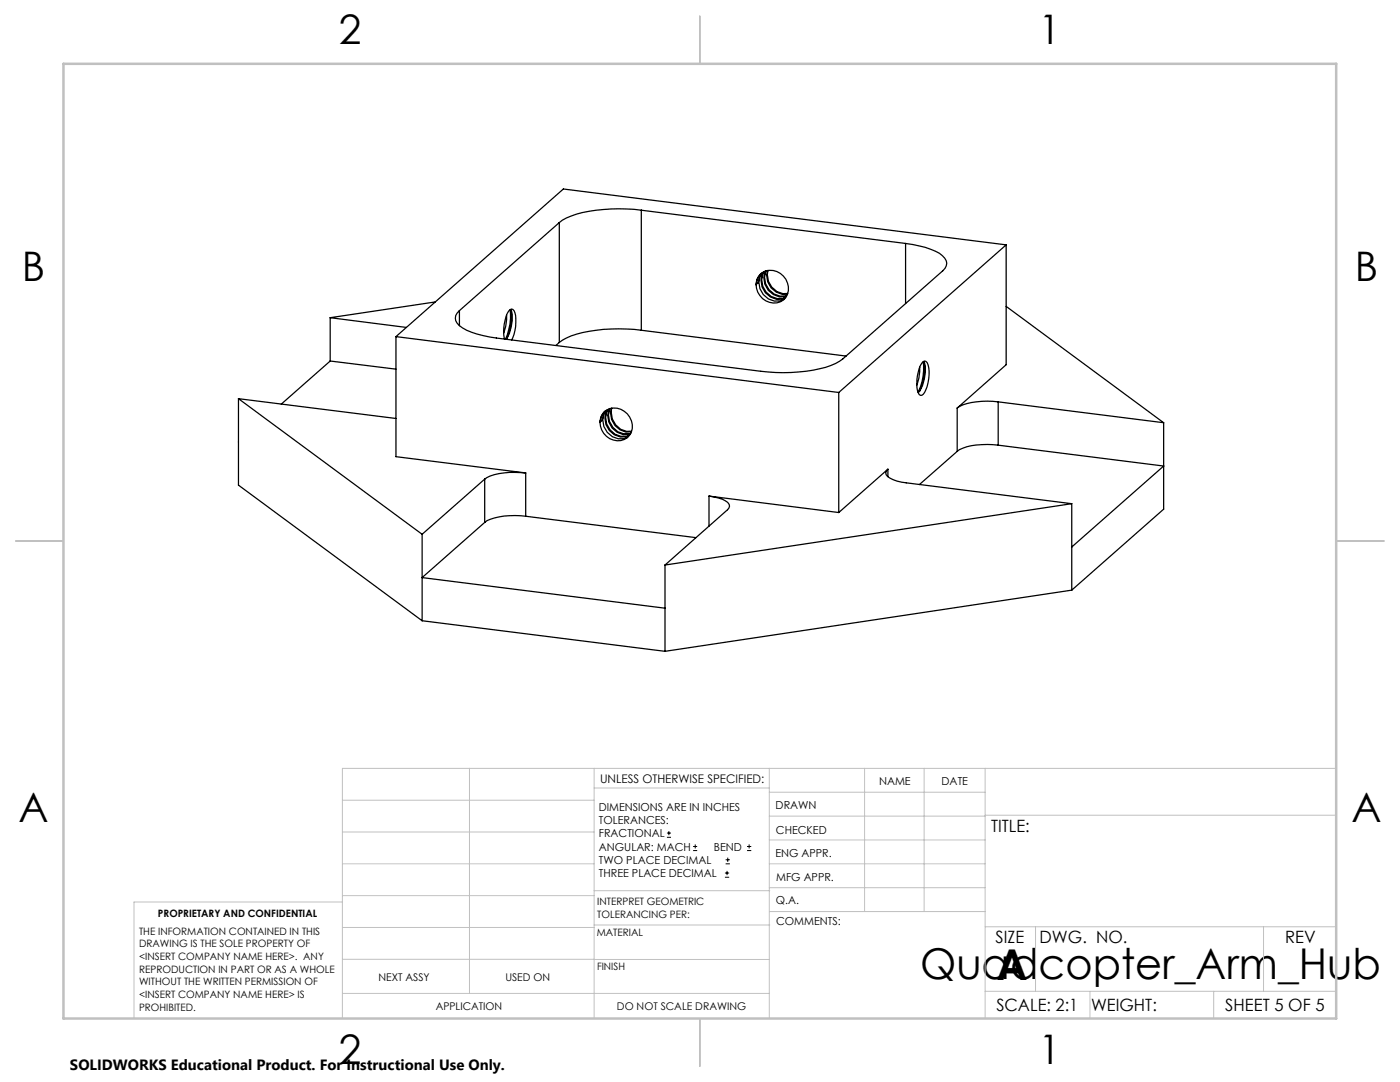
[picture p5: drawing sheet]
<svg xmlns="http://www.w3.org/2000/svg" width="279mm" height="216mm" viewBox="0 0 279 216" stroke-linecap="round" stroke-linejoin="round" font-family="sans-serif">
<g fill="none" stroke="#000" stroke-width=".25">
<path d="M111.6 44.4l-19.9 17.6M111.6 44.4v23.9M128 41.9a32.5 32.5 0 0 0-14 1.2l-1.7 .8-.7 .5M128 41.9l52.7 6.7M128 41.9v24M151.3 56.4l-.4 .4M151.3 56.4h-.3M151.7 54.8a3.5 3.5 0 0 1 3.9-.4 3.5 3.5 0 0 1 1.7 3.6 3.1 3.1 0 0 1-2.5 2.5 3.1 3.1 0 0 1-3.1-1.5 3.2 3.2 0 0 1 0-4.2zM151.9 54.5l-.7 1.1-.3 1.2M152.1 54.5l-.5 .7-.3 1.2M152.2 54.4a3.6 3.6 0 0 0-.1 4.1 3.6 3.6 0 0 0 3.7 1.5l.8-.4M152.5 54.2a3.6 3.6 0 0 0 0 3.9 3.6 3.6 0 0 0 3.7 1.6l.5-.4"/>
<path d="M152.6 54.2a3.6 3.6 0 0 0 .1 3.9 3.6 3.6 0 0 0 3.6 1.4l.5-.2M152.8 54.1a3.6 3.6 0 0 0 .5 3.8 3.6 3.6 0 0 0 3.6 1.2M152.9 54.1a3.6 3.6 0 0 0 4.1 4.9M153.2 54a3.6 3.6 0 0 0 4 4.7M153.2 53.9a3.7 3.7 0 0 0 4 4.7M180.7 48.6l1.4 .2a13.1 13.1 0 0 1 6 2.2 1.77 1.77 0 0 1 0 3l-19.9 17.6a16.3 16.3 0 0 1-8.9 2.6l-3 .2-4.5-.3-52.7-6.6-2.7-.5a9 9 0 0 1-5.2-2.5 1.72 1.72 0 0 1 .5-2.5M180.7 48.6v12M200.8 48.9l-33.4 29.4M200.8 48.9v23.9l-9.8 8.6M200.8 48.9l-88.4-11.2-33.4 29.5M47.6 79.6l36.6 27M47.6 79.6l31.4 3.9"/>
<path d="M47.6 79.6v17.2l36.6 27.1M65.9 72l-9.8 8.6M65.9 72l13.1 1.7M65.9 63.4l15.2 1.9M65.9 63.4v8.6M79 67.2v23.9l25.9 3.3M79 67.2l88.4 11.1M86.9 60.3l-21 3.1M91.7 62v3M100.7 67.6a8.2 8.2 0 0 1 .8-5.5l.6-.4a1.21 1.21 0 0 1 .8 1.3v2.2l-.3 1.5-.5 1.1M101.1 62.9a8.9 8.9 0 0 1-.6 3.5M101.8 61.8a10.9 10.9 0 0 1-.9 5.9"/>
<path d="M101.9 61.8a6.9 6.9 0 0 1-.8 5.9M102 61.9a11 11 0 0 1-.9 5.8M111.6 68.3l-.7 .6M128 65.9a30.1 30.1 0 0 0-15 1.6l-1.4 .8M128 65.9l40.9 5.1M167.4 78.3v24M183.6 73.3a8.6 8.6 0 0 1-.6 3.5M184.3 72.1l.2-.1a1.21 1.21 0 0 1 .8 1.3 8 8 0 0 1-1 5.4l-.6 .2a2.3 2.3 0 0 1-.7-2.3l.3-2.4a3.8 3.8 0 0 1 1-2.1zM184.3 72.2a10.8 10.8 0 0 1-1.1 6M184.4 72.2a6.7 6.7 0 0 1-1.1 6.2M184.4 72.3a10.8 10.8 0 0 1-.9 5.8M200.8 61.1l31.4 23.2"/>
<path d="M96.7 95.6l-12.5 11M96.7 95.6v8.6M104.9 94.4a14.9 14.9 0 0 0-7.7 .9l-.5 .3M104.9 94.4v8.6M120.2 83.9l-.5 .4M120.2 83.9h-.4M120.5 82.3a3.5 3.5 0 0 1 3.9-.4 3.5 3.5 0 0 1 1.8 3.6 3 3 0 0 1-2.1 2.4 3 3 0 0 1-3.1-.8 3.5 3.5 0 0 1-.5-4.8zM120.8 82l-.8 1-.3 1.3M121 81.9l-.6 .8-.2 1.2M121 81.9a3.6 3.6 0 0 0-.1 4 3.6 3.6 0 0 0 3.7 1.6l.7-.4M121.3 81.8a3.6 3.6 0 0 0 .1 3.9 3.6 3.6 0 0 0 3.6 1.4l.6-.2M121.4 81.7a3.6 3.6 0 0 0 .2 3.9 3.6 3.6 0 0 0 3.6 1.4l.5-.3"/>
<path d="M121.6 81.6a3.7 3.7 0 0 0 4 5l.3-.1M121.7 81.6a3.6 3.6 0 0 0 4.2 4.8M122.1 81.5a3.6 3.6 0 0 0 3.8 4.6M122.1 81.4a3.7 3.7 0 0 0 3.9 4.6M141.5 99a8.1 8.1 0 0 1 3.7 1.3 .89 .89 0 0 1 0 1.4l-12.5 11M141.5 99l25.9 3.3M141.5 99v6M177.2 93.6a.87 .87 0 0 0-.1 1.5 6.9 6.9 0 0 0 3.8 1.2l33 4.2M177.2 93.6l-9.8 8.7M177.2 93.6v1.5M191 81.4v8.7M191 90.1l-7.5 6.6"/>
<path d="M199.2 88.8a14.3 14.3 0 0 0-7.7 .9l-.5 .4M199.2 80.2a14.7 14.7 0 0 0-7.7 .9l-.5 .3M199.2 88.8l33 4.2-18.3 16.1M199.2 80.2l33 4.1M199.2 80.2v8.6M232.2 84.3v17.3l-18.3 16.2M84.2 106.6v17.3M96.7 104.2l-12.5 11.1 48.5 6.1M104.9 103a14.4 14.4 0 0 0-7.7 .9l-.5 .3M104.9 103l34 4.3M132.7 112.7v17.3M213.9 100.5v17.3"/>
<path d="M213.9 117.8l-81.2 12.2M213.9 100.5l-81.2 12.2M84.2 123.9l48.5 6.1"/>
</g>
<g fill="none" stroke="#000" stroke-width=".2">
<path d="M133.1 167.1h.8M133.1 166.2h.8M133.5 165.8v.9M138.3 169.7h.8M138.3 168.9h.8M138.7 168.5v.8M144.7 175h.8M144.7 174.2h.8M144.8 172.4h.9M144.8 171.6h.9M145.1 173.8v.8M145.2 171.1v.9"/>
<path d="M149.1 169.7h.8M149.1 168.9h.8M149.5 168.5v.8"/>
</g>
<g fill="none" stroke="#c0c0c0" stroke-width=".2">
<path d="M68.3 159.7h50.3M93.7 153.3v44.9M118.6 153.3v49.9M118.6 157.2h34.9M153.5 153.3v49.9M153.5 158.1h43.1M172.5 153.3v28.6M184.4 153.3v28.6M196.6 153.3v49.9M266.7 153.3h-198.4v49.9M68.3 178.7h50.3M68.3 172.4h50.3"/>
<path d="M68.3 166h50.3M68.3 180h-41.6v23.2M118.6 177.7h35M153.5 167.6h43.1M153.5 162.8h43.1M153.5 172.4h43.1M153.5 177.1h43.1M196.6 162.7h70.1M68.3 198.2h85.2M68.3 191.4l85.2 .1M68.3 185.1h50.3M118.6 184.6h35"/>
<path d="M153.6 181.9h43M196.6 197.8h70.1M196.6 184.9h70.1M206.7 184.9v12.9M217.5 197.8v5.4M242.2 197.8v5.4M252.2 184.9v12.9"/>
</g>
<path d="M139.7 3.2v9.5M3.1 107.9h9.6M266.7 107.9h9.5M139.7 203.2v9.6" fill="none" stroke="#c0c0c0" stroke-width=".25"/>
<path d="M12.7 12.7h254v190.5h-254z" fill="none" stroke="#c0c0c0" stroke-width=".5"/>
<g font-size="8.5">
<text x="183.6" y="195.4">Quadcopter_Arm_Hub</text>
<text x="198.9" y="195.5">A</text>
</g>
<g font-size="8.1">
<text x="67.6" y="8.9">2</text>
<text x="207.3" y="8.9">1</text>
<text x="4.4" y="56.2">B</text>
<text x="270.4" y="56.2">B</text>
<text x="3.7" y="164.1">A</text>
<text x="269.7" y="164.1">A</text>
<text x="67.6" y="212.4">2</text>
<text x="207.3" y="212.4">1</text>
</g>
<g font-size="3.4">
<text x="197.8" y="166">TITLE:</text>
<text x="198.7" y="188.1">SIZE</text>
<text x="207.5" y="188.1">DWG. NO.</text>
<text x="256.5" y="188.2">REV</text>
<text x="198.8" y="201.7">SCALE: 2:1</text>
<text x="217.7" y="201.8">WEIGHT:</text>
<text x="244.5" y="201.7">SHEET 5 OF 5</text>
</g>
<text font-size="3" x="14" y="213.5">SOLIDWORKS Educational Product. For Instructional Use Only.</text>
<text font-size="2.4" x="119.8" y="156.2">UNLESS OTHERWISE SPECIFIED:</text>
<g font-size="2.2">
<text x="119.5" y="161.8">DIMENSIONS ARE IN INCHES</text>
<text x="154.8" y="161.4">DRAWN</text>
<text x="175.4" y="156.6">NAME</text>
<text x="187.9" y="156.7">DATE</text>
<text x="119.5" y="164.4">TOLERANCES:</text>
<text x="119.5" y="167.1">FRACTIONAL</text>
<text x="154.9" y="166.3">CHECKED</text>
<text x="119.5" y="169.7">ANGULAR: MACH</text>
<text x="119.5" y="172.4">TWO PLACE DECIMAL</text>
<text x="142.5" y="169.7">BEND</text>
<text x="154.8" y="171">ENG APPR.</text>
<text x="119.5" y="175">THREE PLACE DECIMAL</text>
<text x="154.9" y="175.7">MFG APPR.</text>
<text x="154.9" y="180.4">Q.A.</text>
<text x="154.9" y="184.6">COMMENTS:</text>
</g>
<g font-size="2.1">
<text x="75.5" y="195.7">NEXT ASSY</text>
<text x="100.9" y="195.7">USED ON</text>
<text x="86.9" y="201.5">APPLICATION</text>
<text x="123.1" y="201.6">DO NOT SCALE DRAWING</text>
</g>
<g font-size="2">
<text x="31.5" y="182.9">PROPRIETARY AND CONFIDENTIAL</text>
<text x="119.2" y="180.6">INTERPRET GEOMETRIC</text>
<text x="119.2" y="183.1">TOLERANCING PER:</text>
<text x="27.8" y="186.5">THE INFORMATION CONTAINED IN THIS</text>
<text x="27.8" y="189">DRAWING IS THE SOLE PROPERTY OF</text>
<text x="27.8" y="191.6">&lt;INSERT COMPANY NAME HERE&gt;. ANY</text>
<text x="119.1" y="186.7">MATERIAL</text>
<text x="27.8" y="194.1">REPRODUCTION IN PART OR AS A WHOLE</text>
<text x="27.8" y="196.6">WITHOUT THE WRITTEN PERMISSION OF</text>
<text x="119.1" y="193.5">FINISH</text>
<text x="27.8" y="199.1">&lt;INSERT COMPANY NAME HERE&gt; IS</text>
<text x="27.8" y="201.7">PROHIBITED.</text>
</g>
</svg>
